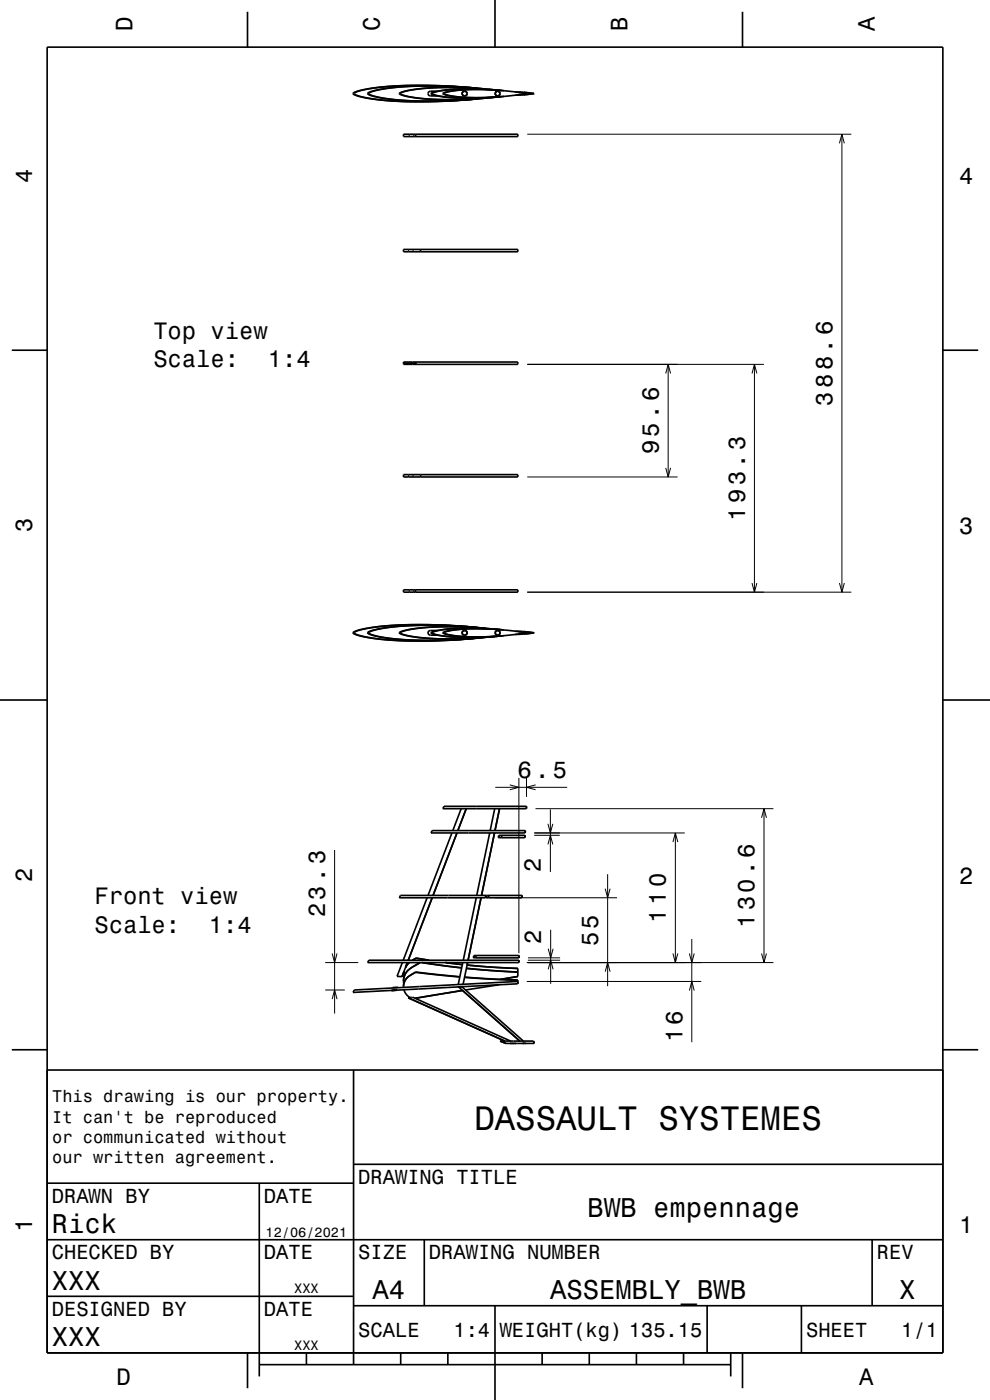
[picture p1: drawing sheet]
<svg xmlns="http://www.w3.org/2000/svg" width="210mm" height="297mm" viewBox="0 0 210 297" stroke-linecap="round" stroke-linejoin="round" font-family="sans-serif">
<g fill="none" stroke="#000" stroke-width=".21">
<path d="M86.8 28.5v.5M87.8 28.5v.5M111.8 28.5h68.8M178.1 30.4l.5-1.9 .5 1.9M178.6 28.5v97.1M86.7 52.9v.5M87.6 52.9v.5M87.5 76.8v.5M111.8 77.3h50.2M141.2 79.2l.5-1.9 .6 1.9M141.7 77.3v23.9M159.5 79.2l.5-1.9 .6 1.9"/>
<path d="M160 77.3v48.3M141.2 99.3l.5 1.9 .6-1.9M86.7 100.7v.5M87.6 100.7v.5M111.8 101.2h31.9M86.8 125.1v.5M87.8 125.1v.5M111.8 125.6h68.8M159.5 123.7l.5 1.9 .6-1.9M178.1 123.7l.5 1.9 .5-1.9M105.1 167h15.2M106 177.2l-.1 .5"/>
<path d="M108.1 166.5l2 .5-2 .5M110.1 165v37.2M111.7 165v4.1M113.3 177.2h5.4M113.3 176.7h32M113.6 171.6h50.5M113.6 166.5l-1.9 .5 1.9 .5M116.2 174.8l.5 1.9 .6-1.9M116.2 179.1l.5-1.9 .6 1.9M116.7 171.7v13.3M142.7 178.6l.6-1.9 .5 1.9M143.3 176.7v27.5"/>
<path d="M161.5 173.5l.6-1.9 .5 1.9M162.1 171.6v32.6M71 180.3v34.7M103.4 190l-.1 .5M105 190.5h25.9M116.8 197.2v11.5M128.4 188.5l.5 2 .5-2M128.9 185.5v23.7M146.7 199.2v21.9M69 204.2h7M69 210h4.1M70.5 212l.5-2 .5 2"/>
<path d="M70.5 202.3l.5 1.9 .5-1.9M86.7 205.7v.1M86.8 207v.1M87.6 205.1h.1M87.8 206.5h.1M100.7 202.7l-.1 .5M111.7 204.2h52.4M111.7 208.2h37M112 203.7h6.8M112 203.2h6.8M116.3 205.6l.5-1.9 .5 1.9M116.3 201.3l.5 1.9 .5-1.9"/>
<path d="M128.4 206.1l.5-1.9 .5 1.9M142.7 202.3l.6 1.9 .5-1.9M146.2 210.1l.5-1.9 .6 1.9M146.2 202.3l.5 1.9 .6-1.9M161.5 202.3l.6 1.9 .5-1.9"/>
</g>
<g fill="none" stroke="#000" stroke-width=".35">
<path d="M10 10h190v277h-190zM52.5 2.5v7.5M92.8 19.3h-1.5a.5 .5 0 0 0-.5 .5 .5 .5 0 0 0 .5 .5h1.5M100.3 18.6a86.2 86.2 0 0 0-23.5 .5l-.4 .1a1.63 1.63 0 0 0-1.5 .7l.5 .3a38.9 38.9 0 0 0 12 1.4l6.6-.1 6.4-.4M100.8 18.7a86.3 86.3 0 0 0-23.7 .4l-.9 .2a.97 .97 0 0 0-1.1 .6l.3 .2a36.8 36.8 0 0 0 11.8 1.5l6-.1 7.2-.4M101 18.7l1.5 .1M101 18.7h-.1M101 18.7h.1M101.2 18.7a75.1 75.1 0 0 0-21.6 .5 2.41 2.41 0 0 0-1.6 .6 .65 .65 0 0 0 .7 .5 52.9 52.9 0 0 0 15.8 1.1l6.8-.4M101.3 18.7a76.8 76.8 0 0 0-21.4 .5l-.6 .1a.99 .99 0 0 0-1.1 .6h.1a4.5 4.5 0 0 0 2.3 .8 79.3 79.3 0 0 0 20.7 .3M103.1 18.9l.5 .1M103.1 18.9l-6.1-.3a47.7 47.7 0 0 0-11.8 .9l-.5 .3a.82 .82 0 0 0 1 .5 62.8 62.8 0 0 0 14.3 .7l3.1-.2"/>
<path d="M103.1 18.9l-6-.3a47.3 47.3 0 0 0-11.7 .9l-.4 .3a.83 .83 0 0 0 .9 .5 62.4 62.4 0 0 0 14.2 .7l3-.2M103.1 18.9h-.1M103.7 19l1.2 .1M103.7 19h-.1M103.7 19h.1M105 0v10M106 19.2l-5-.3a30 30 0 0 0-9.5 .8v.3a33.4 33.4 0 0 0 10.4 .8l4.1-.3M106 19.2l-4.5-.3a35.7 35.7 0 0 0-9.6 .8l-.2 .1 .1 .2a32.7 32.7 0 0 0 10 .8l4.2-.3M106 19.2h.4M106.9 19.2l4.8 .6-4.8 .7M106.9 19.2l-3.7-.2a31.2 31.2 0 0 0-8.9 .7v.2a31.9 31.9 0 0 0 9.4 .8l3.2-.2M106.9 19.2l-3.8-.2h-4.1l-3.2 .3-1.3 .3-.6 .2 .6 .3 1.3 .3 3.2 .3h4l3.9-.2"/>
<path d="M109.3 19.5l1.7 .1M110 19.6l1 .1M111 20l-1 .1M111 19.6l2.3 .2M111 19.6l2.1 .2M111.2 19.6h.1M113.1 19.9l-2.1 .2M113.1 19.8h.1M113.3 19.8h.1M113.3 19.9l-2.3 .2M157.5 2.5v7.5M85.6 28.5h24.2v.5h-24.2z"/>
<path d="M88.1 28.5l.1 .5M100.8 21l-.4 .1M100.9 21h.1M101 21h.1M101.3 21h.1M102.5 20.8l-1.5 .2M103 20.8h.1M103.7 20.7h.1M103.7 20.7l-.6 .1M104.9 20.6l-1.2 .1M106.4 20.5h-.4M111 20.1l-1.7 .1"/>
<path d="M111.3 20.1h-.1M85.6 52.9h24.2v.5h-24.2zM89.2 52.9v.5M2.5 74.3h7.5M85.6 76.8h24.2v.5h-24.2zM85.6 77.1h2.7M88.3 77.1v.2M88.3 76.8v.3M200 74.3h7.5M85.6 100.7h24.2v.5h-24.2zM89.2 100.7v.5M85.6 125.1h24.2v.5h-24.2z"/>
<path d="M88.2 125.1l-.1 .5M92.8 133.7h-1.5a.5 .5 0 0 0-.5 .5 .5 .5 0 0 0 .5 .6h1.5M98.6 133.7a.5 .5 0 0 1 .5 .5 .5 .5 0 0 1-.5 .6M98.6 133.7a.5 .5 0 0 0-.6 .5 .5 .5 0 0 0 .6 .6M100.3 133a84.6 84.6 0 0 0-23.8 .6l-.9 .2a.61 .61 0 0 0-.7 .5l1 .5a63.4 63.4 0 0 0 17.9 1.1l6.6-.5M100.8 133.1a86.5 86.5 0 0 0-23.7 .4l-.9 .2a.97 .97 0 0 0-1.1 .6l.3 .2a36.6 36.6 0 0 0 11.8 1.5l6-.1 7.2-.5M100.8 135.4h-.4M100.9 135.4h.1M101 135.4h.1M101 133.1l1.5 .1M101 133.1h-.1M101 133.1h.1"/>
<path d="M101.2 133.1a75.1 75.1 0 0 0-21.6 .5 2.39 2.39 0 0 0-1.6 .6 .65 .65 0 0 0 .7 .5 52.9 52.9 0 0 0 15.8 1.1l6.8-.4M101.3 133.1a76.9 76.9 0 0 0-21.4 .5l-.6 .1a1 1 0 0 0-1.1 .6h.1a7.9 7.9 0 0 0 3.9 1.1l.8 .1a91.6 91.6 0 0 0 18.3-.1M101.3 135.4h.1M102.5 135.2l-1.5 .2M103 135.2h.1M103.1 133.3h.6M103.1 133.3l-6.4-.3a43.3 43.3 0 0 0-11.7 1l-.3 .2a.82 .82 0 0 0 1 .5 61.7 61.7 0 0 0 13.8 .7l3.6-.2M103.1 133.3l-6-.3a47.9 47.9 0 0 0-11.7 .9l-.4 .3a.82 .82 0 0 0 .9 .5 62.6 62.6 0 0 0 14.2 .7l3-.2M103.1 133.3h-.1M103.7 135.1h.1M103.7 135.1l-.6 .1M103.7 133.3l1.2 .2"/>
<path d="M103.7 133.3v.1M104.9 135l-1.2 .1M105.6 133.7a.5 .5 0 0 1 .5 .5 .5 .5 0 0 1-.5 .6M105.6 133.7a.5 .5 0 0 0-.6 .5 .5 .5 0 0 0 .6 .6M106 133.6l-5-.3a29.9 29.9 0 0 0-9.5 .8v.3a33.4 33.4 0 0 0 10.4 .8l4.1-.3M106 133.6l-4.7-.3a31.8 31.8 0 0 0-9.5 .8v.3a32.7 32.7 0 0 0 10 .8l4.2-.3M106 133.6h.4M106.4 134.9h-.4M106.9 133.6l4.8 .6-4.8 .7M106.9 133.6l-3.7-.2a31 31 0 0 0-8.9 .8v.1a31.6 31.6 0 0 0 9.4 .8l3.2-.2M106.9 133.6l-4.1-.2h-3.8l-3.2 .3-1.3 .3-.6 .2 .6 .3 1.3 .3 3.2 .3h4l3.9-.2M109.3 133.9l1.7 .1"/>
<path d="M110 134l1 .1M111 134.4l-1 .1M111 134l2.3 .2-2.3 .3M111 134.5l-1.7 .1M111 134l2.2 .2M111.2 134h.1M111.3 134.5h-.1M113.1 134.3l-2.1 .2M113.2 134.2l-.1 .1M0 148.5h10M200 148.5h10M91.7 176.2h19.7v.5h-20z"/>
<path d="M94.2 171.1h17.5v.5h-17.8zM95.9 176.7l-5.1 13.3M96.9 176.7l-5 13.3M97.8 171.6l-1.7 4.6M98.9 171.6l-1.8 4.6M103.9 176.7l-2.8 13.3M104.9 176.7l-2.8 13.3M104.9 171.6l-.9 4.6M105.8 177.2h5.6v.5h-5.7zM106 171.6l-1 4.6M106.5 177.2l-.1 .5M84.9 190h18.2l-.1 .5h-18.3z"/>
<path d="M90.6 190.5l-5.1 13.2M91.7 190.5l-5.1 13.2M101 190.5l-2.7 13.2M102 190.5l-2.7 13.2M103.2 190h7.6l-.1 .5h-7.6zM103.7 190l-.1 .5M75.1 210l34.8-1.8-.1 .5-34.9 1.8zM78.2 203.7h31.9v.5h-32.1zM84.2 210.1h-1.1M84.4 209.5v-.1l-1.1 .2M85.3 204.2l-1.1 2.9 1.1 .1 1.1-3M85.6 207v.6"/>
<path d="M85.6 208.1l.1 .6M85.6 207h.1M85.6 208.1h.1M85.6 209.3v.2M85.7 210a2.7 2.7 0 0 0 1.3 1.7M85.7 206.1l-.1 .9M85.7 206l-.1 1M86 205.2l.8-1-.8 1M87.6 205.1a3.4 3.4 0 0 0-2 3M88.1 206.3l-.3 .2a3.1 3.1 0 0 0-2.2 2.8M88.1 206.3l9.4 1M88.2 206.2l9.3 1"/>
<path d="M88.2 206.2l-.4 .3a3.2 3.2 0 0 0-2.2 2.8M88.2 206.2l-.1 .1M88.3 203.3l2.7 .4-2.7-.4M88.3 203.3h.1M88.3 203.3l-.8 .4 .8-.4M89.1 204.2l-1.5 .9M89.4 204.2l8.5 1.1-8.3-1.1M94.5 204.2l3.6 .4M97.3 209.4l13 11.5M98 209.3l13 11.6M98.1 210.1l-10.1 1.7M98.1 209.3l-1 .1"/>
<path d="M98.2 204.2l-1 4.7M98.5 207.3l11.3 .6M98.6 207.3l11.2 .6v.3M99.1 204.7l10.7 .7zM99.2 204.2l-1 4.6M100.5 202.7h9.6v.5h-9.7zM101 202.7l-.1 .5M105.8 208.9l-7 1.1M109.8 205.4v1.8l-3.6 .6M109.8 206.2l-10.9-.8 10.9 .8M2.5 222.7h7.5M10 227h190"/>
<path d="M75 227v62.5M106.1 220.9h7.1l.1 .5h-6zM107.1 220.9l-20.5-9.2 .9-.2 20.8 9.4M111.2 221.4h.1M200 222.7h7.5M10 251h65M55 251v41M75 247h125M10 275h65M10 263h190M75 277h125M90 263v14"/>
<path d="M105 277v20M150 277v10M170 277v10M185 263v14M52.5 287v7.5M55 289.5h100M65 287v2.5M85 287v2.5M95 287v2.5M115 287v2.5M125 287v2.5M135 287v2.5"/>
<path d="M145 287v2.5M155 287v5M157.5 287v7.5"/>
<circle cx="98.6" cy="19.9" r=".52"/>
<circle cx="105.6" cy="19.9" r=".5"/>
</g>
<text font-size="7.2" x="100.6" y="239.6">DASSAULT SYSTEMES</text>
<g font-size="5.8">
<text x="11" y="261.6">Rick</text>
<text x="124.7" y="258.1">BWB empennage</text>
<text x="11" y="273.6">XXX</text>
<text x="79" y="275.6">A4</text>
<text x="116.7" y="275.6">ASSEMBLY_BWB</text>
<text x="190.8" y="275.6">X</text>
<text x="11" y="285.6">XXX</text>
</g>
<g font-size="5">
<text x="28.1" y="6.5" transform="rotate(-90 28.1 6.5)">D</text>
<text x="80.6" y="6.5" transform="rotate(-90 80.6 6.5)">C</text>
<text x="133.1" y="6.5" transform="rotate(-90 133.1 6.5)">B</text>
<text x="185.6" y="6.5" transform="rotate(-90 185.6 6.5)">A</text>
<text x="6.8" y="38.7" transform="rotate(-90 6.8 38.7)">4</text>
<text x="203.5" y="39">4</text>
<text x="32.5" y="71.9">Top view</text>
<text x="32.5" y="78">Scale:</text>
<text x="56.8" y="78">1:4</text>
<text x="176.6" y="86" transform="rotate(-90 176.6 86)">388.6</text>
<text x="139.7" y="96.4" transform="rotate(-90 139.7 96.4)">95.6</text>
<text x="6.8" y="112.9" transform="rotate(-90 6.8 112.9)">3</text>
<text x="158" y="110.5" transform="rotate(-90 158 110.5)">193.3</text>
<text x="203.5" y="113.2">3</text>
<text x="109.8" y="165">6.5</text>
<text x="114.7" y="185" transform="rotate(-90 114.7 185)">2</text>
<text x="6.8" y="187.1" transform="rotate(-90 6.8 187.1)">2</text>
<text x="20" y="191.8">Front view</text>
<text x="203.5" y="187.4">2</text>
<text x="20" y="197.9">Scale:</text>
<text x="44.3" y="197.9">1:4</text>
<text x="69" y="194.6" transform="rotate(-90 69 194.6)">23.3</text>
<text x="141.3" y="195.7" transform="rotate(-90 141.3 195.7)">110</text>
<text x="160.1" y="196.9" transform="rotate(-90 160.1 196.9)">130.6</text>
<text x="114.8" y="200.3" transform="rotate(-90 114.8 200.3)">2</text>
<text x="126.9" y="200.7" transform="rotate(-90 126.9 200.7)">55</text>
<text x="144.7" y="221.1" transform="rotate(-90 144.7 221.1)">16</text>
<text x="6.8" y="261.3" transform="rotate(-90 6.8 261.3)">1</text>
<text x="203.5" y="261.6">1</text>
<text x="24.7" y="293.8">D</text>
<text x="182.2" y="293.8">A</text>
</g>
<g font-size="4.3">
<text x="76" y="251.2">DRAWING TITLE</text>
<text x="11" y="255.2">DRAWN BY</text>
<text x="56" y="255.2">DATE</text>
<text x="11" y="267.2">CHECKED BY</text>
<text x="56" y="267.2">DATE</text>
<text x="76" y="267.2">SIZE</text>
<text x="91" y="267.2">DRAWING NUMBER</text>
<text x="186" y="267.2">REV</text>
<text x="11" y="279.2">DESIGNED BY</text>
<text x="56" y="279.2">DATE</text>
<text x="76" y="283.6">SCALE</text>
<text x="96.2" y="283.6">1:4</text>
<text x="106" y="283.6">WEIGHT(kg) 135.15</text>
<text x="171" y="283.6">SHEET</text>
<text x="191.2" y="283.6">1/1</text>
</g>
<g font-size="3.6">
<text x="11.1" y="233.8">This drawing is our property.</text>
<text x="11.1" y="238.1">It can't be reproduced</text>
<text x="11.1" y="242.5">or communicated without</text>
<text x="11.1" y="246.8">our written agreement.</text>
</g>
<g font-size="2.9">
<text x="56.3" y="262.3">12/06/2021</text>
<text x="62.4" y="274.3">XXX</text>
<text x="62.4" y="286.3">XXX</text>
</g>
</svg>
